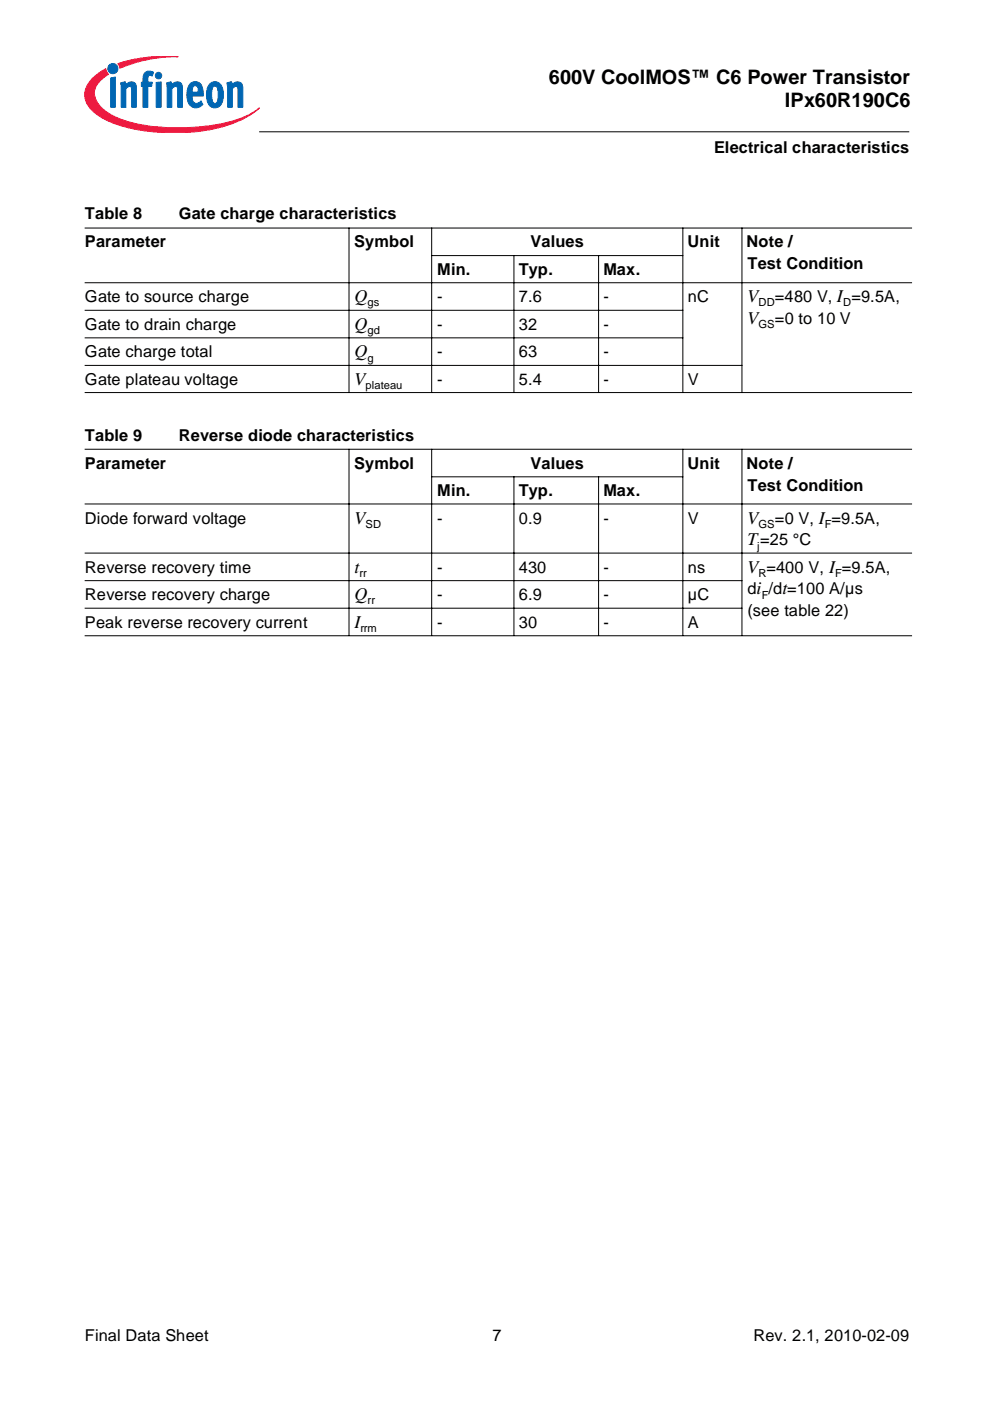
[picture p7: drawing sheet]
<svg xmlns="http://www.w3.org/2000/svg" width="210mm" height="297mm" viewBox="0 0 210 297" stroke-linecap="round" stroke-linejoin="round" font-family="sans-serif">
<g fill="#fff" stroke="#fff" stroke-width=".21">
<path d="M17.9 11.9h46v18.3h-46z"/>
<path d="M17.9 11.9h46v16.3h-46z"/>
<path d="M17.9 29h46v5h-46z"/>
</g>
<g fill="#0066b3" stroke="#0066b3" stroke-width=".21">
<path d="M23.5 16.5l1-.2v6.4h-1z"/>
<path d="M25.6 17.6l.9-.3 .1 .7a1.22 1.22 0 0 1 1.5-.6 1.22 1.22 0 0 1 .8 1.3v4h-1l-.1-4.2a.73 .73 0 0 0-1.1 .3v3.9h-1z"/>
<path d="M30.8 15.3l.8-.2 1 .2-.3 .8-.6-.1-.3 .3v1.1h.9l-.2 .9h-.7v4.4h-1.1v-4.4h-.3v-.9h.3v-.7a1.73 1.73 0 0 1 .5-1.4z"/>
<path d="M35.3 17.6l1-.3 .1 .7a1.22 1.22 0 0 1 1.4-.6 1.22 1.22 0 0 1 .9 1.3v4h-1v-3.9a.45 .45 0 0 0-.2-.4 .45 .45 0 0 0-.5 0l-.6 .4v3.9h-1z"/>
<path d="M48.1 17.6l1-.3 .1 .7a1.22 1.22 0 0 1 1.4-.6 1.22 1.22 0 0 1 .9 1.3v4h-1v-3.5a.63 .63 0 0 0-.4-.9 .63 .63 0 0 0-.8 .5v3.9h-1v-3.9z"/>
<path d="M32.9 16a.7 .7 0 0 1 1.4 0 .7 .7 0 0 1-1.4 0zM33.1 17.5l1.1-.1v5.3h-1.1z"/>
<path d="M40.4 17.7a1.6 1.6 0 0 1 1.7-.2 1.6 1.6 0 0 1 .9 1.5l.1 1.4h-2.4a1.11 1.11 0 0 0 .3 1.1 1.11 1.11 0 0 0 1.1 .3l.5-.4 .4 .7a1.88 1.88 0 0 1-2.2 .6 1.88 1.88 0 0 1-1.1-1.9v-1.7l.2-.8zM41 18.4l-.3 1.1h1.3v-.4a.67 .67 0 0 0-.2-.8 .67 .67 0 0 0-.8 .1z"/>
<path d="M44.6 17.6a1.76 1.76 0 0 1 1.9 0 1.76 1.76 0 0 1 .8 1.7v1.4a1.93 1.93 0 0 1-2.3 2.1 2.91 2.91 0 0 1-1.2-3.3 2.77 2.77 0 0 1 .8-1.9zM45.2 18.4a4.2 4.2 0 0 0 0 3.4l.4 .1a1.52 1.52 0 0 0 .7-1.8v-.4a1.2 1.2 0 0 0-.7-1.5z"/>
<circle cx="23.9" cy="14.5" r="1.08"/>
</g>
<g fill="#ed1a40" stroke="#ed1a40" stroke-width=".21">
<path d="M25 13.5a31.7 31.7 0 0 1 12.8-1.5 30.9 30.9 0 0 0-12.4 2.5l-.1-.6z"/>
<path d="M19.4 16.8l1.3-1.2 1.7-1 .2 .6 .4 .6a4.9 4.9 0 0 0-3 4.2 6 6 0 0 0 3.4 4.2 31.6 31.6 0 0 0 16 2.9 31.8 31.8 0 0 0 13.9-3.1l1.6-1.1a19.9 19.9 0 0 1-10.3 4.6 41.1 41.1 0 0 1-21.2-1.6 9.4 9.4 0 0 1-5.1-4.2 4.3 4.3 0 0 1 1.1-4.9z"/>
</g>
<g fill="none" stroke="#000" stroke-width=".21">
<path d="M54.9 27.9h137.9M17.9 48.3h175.5M17.9 59.9h175.5M74 48.3v35M91.5 48.3v35M91.5 54.2h53.4M109 54.1v29.2M126.9 54.1v29.2M144.8 48.3v35M157.3 48.3v35M17.9 65.8h127M17.9 71.6h127"/>
<path d="M17.9 77.5h139.5M17.9 83.2h175.5M17.9 95.2h175.5M74 95.2v39.6M91.5 95.2v39.6M144.8 95.2v39.6M157.3 95.2v39.6M17.9 106.9h175.5M17.9 117.3h175.5M91.5 101.1h53.4M109 101v33.8M126.9 101v33.8"/>
<path d="M17.9 123.1h139.5M17.9 129h139.5M17.9 134.8h175.5"/>
</g>
<g font-size="4.2">
<text x="116.4" y="17.7">600V CoolMOS™ C6 Power Transistor</text>
<text x="166.4" y="22.7">IPx60R190C6</text>
</g>
<g font-size="3.8">
<text x="75.1" y="64.1">Q</text>
<text x="158.5" y="64.1">V</text>
<text x="75.1" y="70">Q</text>
<text x="158.5" y="68.7">V</text>
<text x="75.1" y="75.7">Q</text>
<text x="75.1" y="81.6">V</text>
<text x="75.1" y="111">V</text>
<text x="158.5" y="111">V</text>
<text x="158.5" y="115.6">T=25 °C</text>
<text x="75.1" y="121.5">t</text>
<text x="158.5" y="121.5">V =400 V, I =9.5A,</text>
<text x="75.1" y="127.3">Q</text>
<text x="75.1" y="133.1">I</text>
</g>
<g font-size="3.5">
<text x="151.4" y="32.4">Electrical characteristics</text>
<text x="18" y="46.5">Table 8</text>
<text x="38" y="46.5">Gate charge characteristics</text>
<text x="18" y="52.5">Parameter</text>
<text x="75.1" y="52.5">Symbol</text>
<text x="112.5" y="52.5">Values</text>
<text x="145.8" y="52.5">Unit</text>
<text x="158.3" y="52.5">Note /</text>
<text x="92.7" y="58.3">Min.</text>
<text x="110" y="58.3">Typ.</text>
<text x="127.9" y="58.3">Max.</text>
<text x="158.5" y="57.1">Test Condition</text>
<text x="18" y="64.1">Gate to source charge</text>
<text x="92.7" y="64.1">-</text>
<text x="110" y="64.1">7.6</text>
<text x="127.9" y="64.1">-</text>
<text x="145.9" y="64.1">nC</text>
<text x="164.3" y="64.1">=480 V, I =9.5A,</text>
<text x="18" y="70">Gate to drain charge</text>
<text x="92.7" y="70">-</text>
<text x="110" y="70">32</text>
<text x="127.9" y="70">-</text>
<text x="164.3" y="68.7">=0 to 10 V</text>
<text x="18" y="75.7">Gate charge total</text>
<text x="92.7" y="75.7">-</text>
<text x="110" y="75.7">63</text>
<text x="127.9" y="75.7">-</text>
<text x="18" y="81.6">Gate plateau voltage</text>
<text x="92.7" y="81.6">-</text>
<text x="110" y="81.6">5.4</text>
<text x="127.9" y="81.6">-</text>
<text x="145.9" y="81.6">V</text>
<text x="18" y="93.4">Table 9</text>
<text x="38" y="93.4">Reverse diode characteristics</text>
<text x="18" y="99.4">Parameter</text>
<text x="75.1" y="99.4">Symbol</text>
<text x="112.5" y="99.4">Values</text>
<text x="145.8" y="99.4">Unit</text>
<text x="158.3" y="99.4">Note /</text>
<text x="92.7" y="105.2">Min.</text>
<text x="110" y="105.2">Typ.</text>
<text x="127.9" y="105.2">Max.</text>
<text x="158.5" y="104">Test Condition</text>
<text x="18" y="111">Diode forward voltage</text>
<text x="92.7" y="111">-</text>
<text x="110" y="111">0.9</text>
<text x="127.9" y="111">-</text>
<text x="145.9" y="111">V</text>
<text x="164.3" y="111">=0 V, I =9.5A,</text>
<text x="18" y="121.5">Reverse recovery time</text>
<text x="92.7" y="121.5">-</text>
<text x="110" y="121.5">430</text>
<text x="127.9" y="121.5">-</text>
<text x="145.9" y="121.5">ns</text>
<text x="18" y="127.3">Reverse recovery charge</text>
<text x="92.7" y="127.3">-</text>
<text x="110" y="127.3">6.9</text>
<text x="127.9" y="127.3">-</text>
<text x="145.9" y="127.3">µC</text>
<text x="158.5" y="126">di /dt=100 A/µs</text>
<text x="158.5" y="130.6">(see table 22)</text>
<text x="18" y="133.1">Peak reverse recovery current</text>
<text x="92.7" y="133.1">-</text>
<text x="110" y="133.1">30</text>
<text x="127.9" y="133.1">-</text>
<text x="145.9" y="133.1">A</text>
<text x="18" y="284.3">Final Data Sheet</text>
<text x="104.4" y="284.3">7</text>
<text x="159.7" y="284.3">Rev. 2.1, 2010-02-09</text>
</g>
<g font-size="2.4">
<text x="77.9" y="65">gs</text>
<text x="160.8" y="65">DD</text>
<text x="178.8" y="65">D</text>
<text x="77.9" y="70.8">gd</text>
<text x="160.8" y="69.6">GS</text>
<text x="77.9" y="76.7">g</text>
<text x="77.5" y="82.5">plateau</text>
<text x="77.5" y="111.9">SD</text>
<text x="160.8" y="111.9">GS</text>
<text x="174.9" y="111.9">F</text>
<text x="160.6" y="116.5">j</text>
<text x="76.2" y="122.3">rr</text>
<text x="160.8" y="122.3">R</text>
<text x="177.1" y="122.3">F</text>
<text x="77.9" y="128.1">rr</text>
<text x="161.5" y="127">F</text>
<text x="76.4" y="134">rrm</text>
</g>
</svg>
